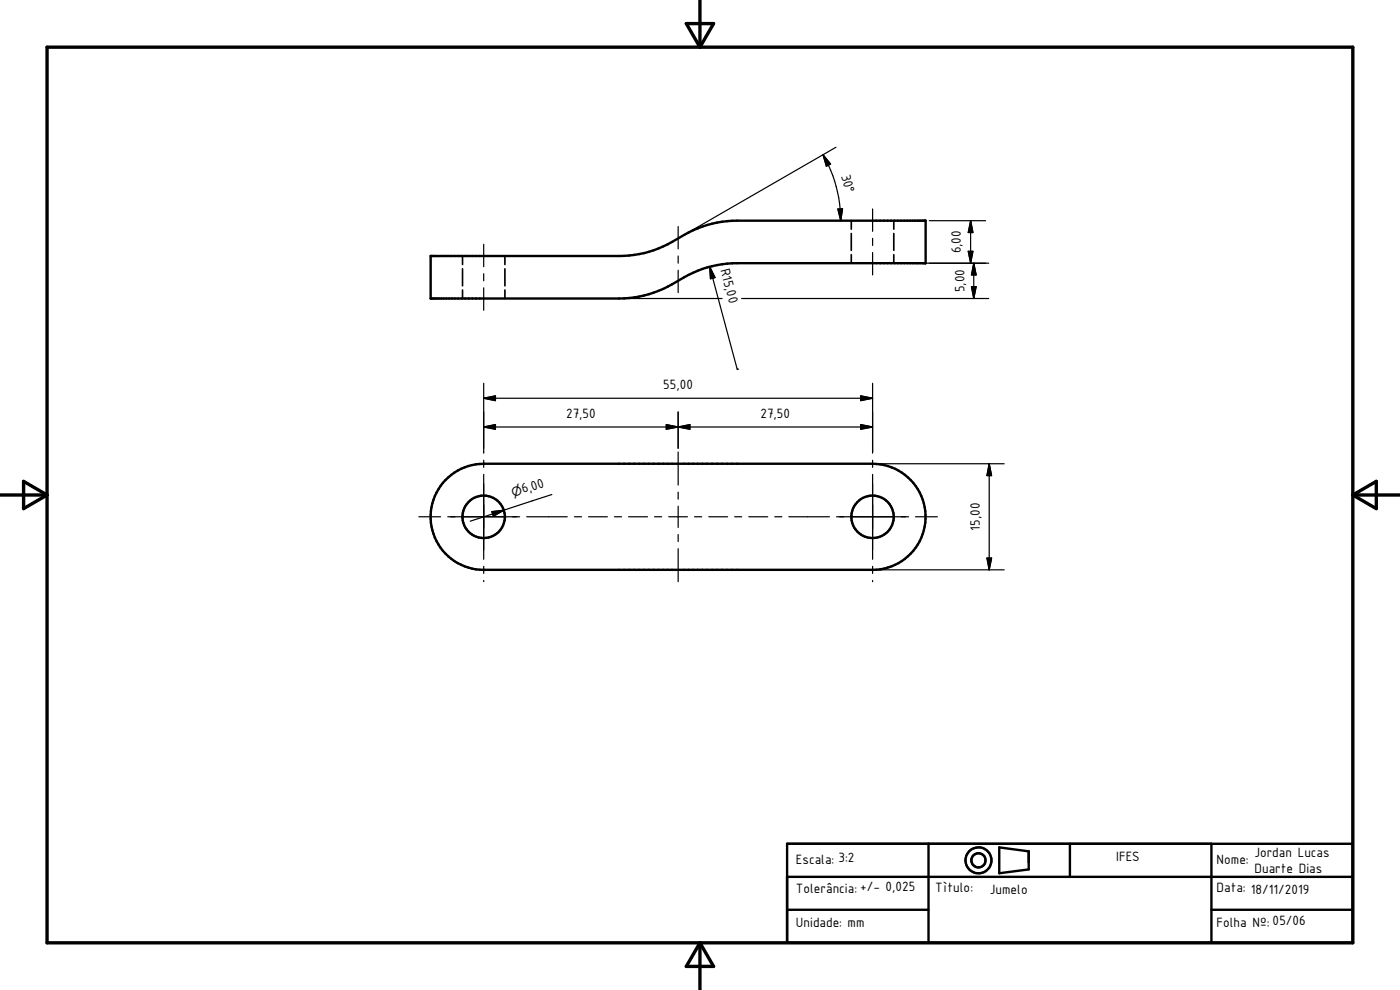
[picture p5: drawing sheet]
<svg xmlns="http://www.w3.org/2000/svg" width="297mm" height="210mm" viewBox="0 0 297 210" stroke-linecap="round" stroke-linejoin="round" font-family="sans-serif">
<g fill="none" stroke="#000" stroke-width=".51">
<path d="M91.4 54.3h39.9a23.9 23.9 0 0 0 13.8-4.5 22.4 22.4 0 0 1 11.3-3h40v9h-40a23.8 23.8 0 0 0-13.8 4.5 22.6 22.6 0 0 1-11.3 3h-39.9zM94.5 101.8a11.3 11.3 0 0 1 8.1-3.4h82.5a11.3 11.3 0 0 1 11.3 11.2 11.3 11.3 0 0 1-11.3 11.3h-82.5a11.2 11.2 0 0 1-10.3-6.9 11.2 11.2 0 0 1 2.2-12.2zM167 179h120v21h-120zM197 179v21M212 179.8l6.2 .8v3.8l-6.2 .9zM227 179v7M257 179v21M167 186h120M167 193h30M257 193h30"/>
<circle cx="102.6" cy="109.6" r="4.5"/>
<circle cx="185.1" cy="109.6" r="4.5"/>
<circle cx="207.6" cy="182.5" r="1.5"/>
<circle cx="207.6" cy="182.5" r="2.76"/>
</g>
<path d="M98.1 54.3v1.8M98.1 57v3.6M107.1 54.3v1.8M107.1 57v3.6M180.6 46.8v1.8M180.6 49.5v3.6M180.6 54v1.8M189.6 46.8v1.8M189.6 49.5v3.6M189.6 54v1.8M98.1 61.5v1.8M107.1 61.5v1.8" fill="none" stroke="#000" stroke-width=".36"/>
<path d="M10 10h277v190h-277zM145.6 5h5.8l-2.9 5zM148.5 0v10M0 105h10M5 102.1l5 2.9-5 2.9zM287 105h10M287 105l5-2.9v5.8zM148.5 200v10M148.5 200l2.9 5h-5.8z" fill="none" stroke="#000" stroke-width=".71"/>
<g fill="none" stroke="#000" stroke-width=".25">
<path d="M174.6 32.8a28.2 28.2 0 0 1 3.8 14M174.6 32.8l1.6 2-.9 .5zM177.3 31.2l-31.5 18.2M102.6 51.8v4.8M102.6 58.1v1.5M143.9 48.1v4.7M143.9 54.3v1.5M143.9 57.3v4.8M150.6 56.6l5.8 21.7M150.6 56.6l1.1 2.3-1 .2zM177.8 44.3h.9l-.3 2.5zM185.1 44.3v4.8"/>
<path d="M185.1 50.6v1.5M185.1 53.6v4.7M185.9 55.8h23.9M197.2 46.8h11.9M205.4 53.3h1l-.5 2.5zM205.9 46.8v9M205.9 46.8l.5 2.5h-1zM206.6 55.8v7.5M206.6 55.8l.5 2.5h-1zM102.6 61.1v4.7M132.1 63.3h21.1M156.4 78.3h.1"/>
<path d="M157.3 63.3h52.5M206.1 60.8h1l-.5 2.5zM102.6 81.3v14.8M102.6 97.6v1.5M102.6 84.5h82.5M102.6 84.5l2.5-.5v1zM102.6 90.6l2.5-.5v1zM102.6 90.6h82.5M141.4 90.1l2.5 .5-2.5 .5zM143.9 87.4v7.7M143.9 95.9v7M143.9 90.6l2.5-.5v1z"/>
<path d="M182.6 84l2.5 .5-2.5 .5zM182.6 90.1l2.5 .5-2.5 .5zM185.1 81.3v14.8M185.1 97.6v1.5M185.9 98.4h27.1M209.9 98.4v22.5M209.9 98.4l.5 2.5h-1zM88.9 109.6h4.6M95 109.6h15.2M102.6 100.6v18M104.3 108.5l2.6-.3-2.2 1.3zM106.9 108.2l-7.2 2.4"/>
<path d="M111.7 109.6h8.6M117.1 104.9l-10.2 3.3M121.9 109.6h1.5M124.9 109.6h4M130.4 109.6h1.5M133.4 109.6h4M138.9 109.6h1.5M141.9 109.6h4M143.9 104.4v1.5M143.9 107.4v4.5M143.9 113.4v1.5M143.9 116.4v7"/>
<path d="M147.3 109.6h1.6M150.4 109.6h4M155.9 109.6h1.5M158.9 109.6h4M164.4 109.6h1.5M167.4 109.6h8.6M177.5 109.6h15.2M185.1 100.6v18M194.2 109.6h4.7M209.4 118.4h1l-.5 2.5zM102.6 120.1v1.5M102.6 123.1v.3"/>
<path d="M185.1 120.1v1.5M185.1 123.1v.3M185.9 120.9h27.1"/>
</g>
<g fill="#000" stroke="#000" stroke-width=".25">
<path d="M174.6 32.8l1.6 2-.9 .5zM150.6 56.6l1.1 2.3-1 .2zM177.8 44.3h.9l-.3 2.5zM205.4 53.3h1l-.5 2.5zM205.9 46.8l.5 2.5h-1zM206.6 55.8l.5 2.5h-1zM206.1 60.8h1l-.5 2.5zM102.6 84.5l2.5-.5v1zM102.6 90.6l2.5-.5v1zM141.4 90.1l2.5 .5-2.5 .5zM143.9 90.6l2.5-.5v1zM182.6 84l2.5 .5-2.5 .5z"/>
<path d="M182.6 90.1l2.5 .5-2.5 .5zM104.3 108.5l2.6-.3-2.2 1.3zM209.4 118.4h1l-.5 2.5zM209.9 98.4l.5 2.5h-1z"/>
</g>
<g font-size="3.1">
<text x="178.4" y="37.3" transform="rotate(75 178.4 37.3)">30°</text>
<text x="203.9" y="53.8" transform="rotate(-90 203.9 53.8)">6,00</text>
<text x="152.8" y="57.2" transform="rotate(75 152.8 57.2)">R15,0</text>
<text x="204.6" y="62" transform="rotate(-90 204.6 62)">5,00</text>
<text x="140.7" y="82.5">55,00</text>
<text x="120.1" y="88.6">27,50</text>
<text x="161.3" y="88.6">27,50</text>
<text x="111" y="104.7" transform="rotate(-18 111 104.7)">6,00</text>
<text x="207.9" y="112.6" transform="rotate(-90 207.9 112.6)">15,00</text>
<text x="168.9" y="183.3">Escala: 3:2</text>
<text x="236.8" y="182.7">IFES</text>
<text x="258.1" y="183.3">Nome:</text>
<text x="266.1" y="181.7">Jordan Lucas</text>
<text x="266.1" y="185.3">Duarte Dias</text>
<text x="168.9" y="189.4">Tolerância: +/- 0,025</text>
<text x="198.4" y="189.1">Tìtulo:</text>
<text x="210" y="189.6">Jumelo</text>
<text x="258.1" y="189.2">Data: 18/11/2019</text>
<text x="168.9" y="196.7">Unidade: mm</text>
<text x="258.1" y="196.7">Folha Nº: 05/06</text>
</g>
<text font-size="2.6" x="108.9" y="105.4" transform="rotate(-18 108.9 105.4)">n</text>
</svg>
